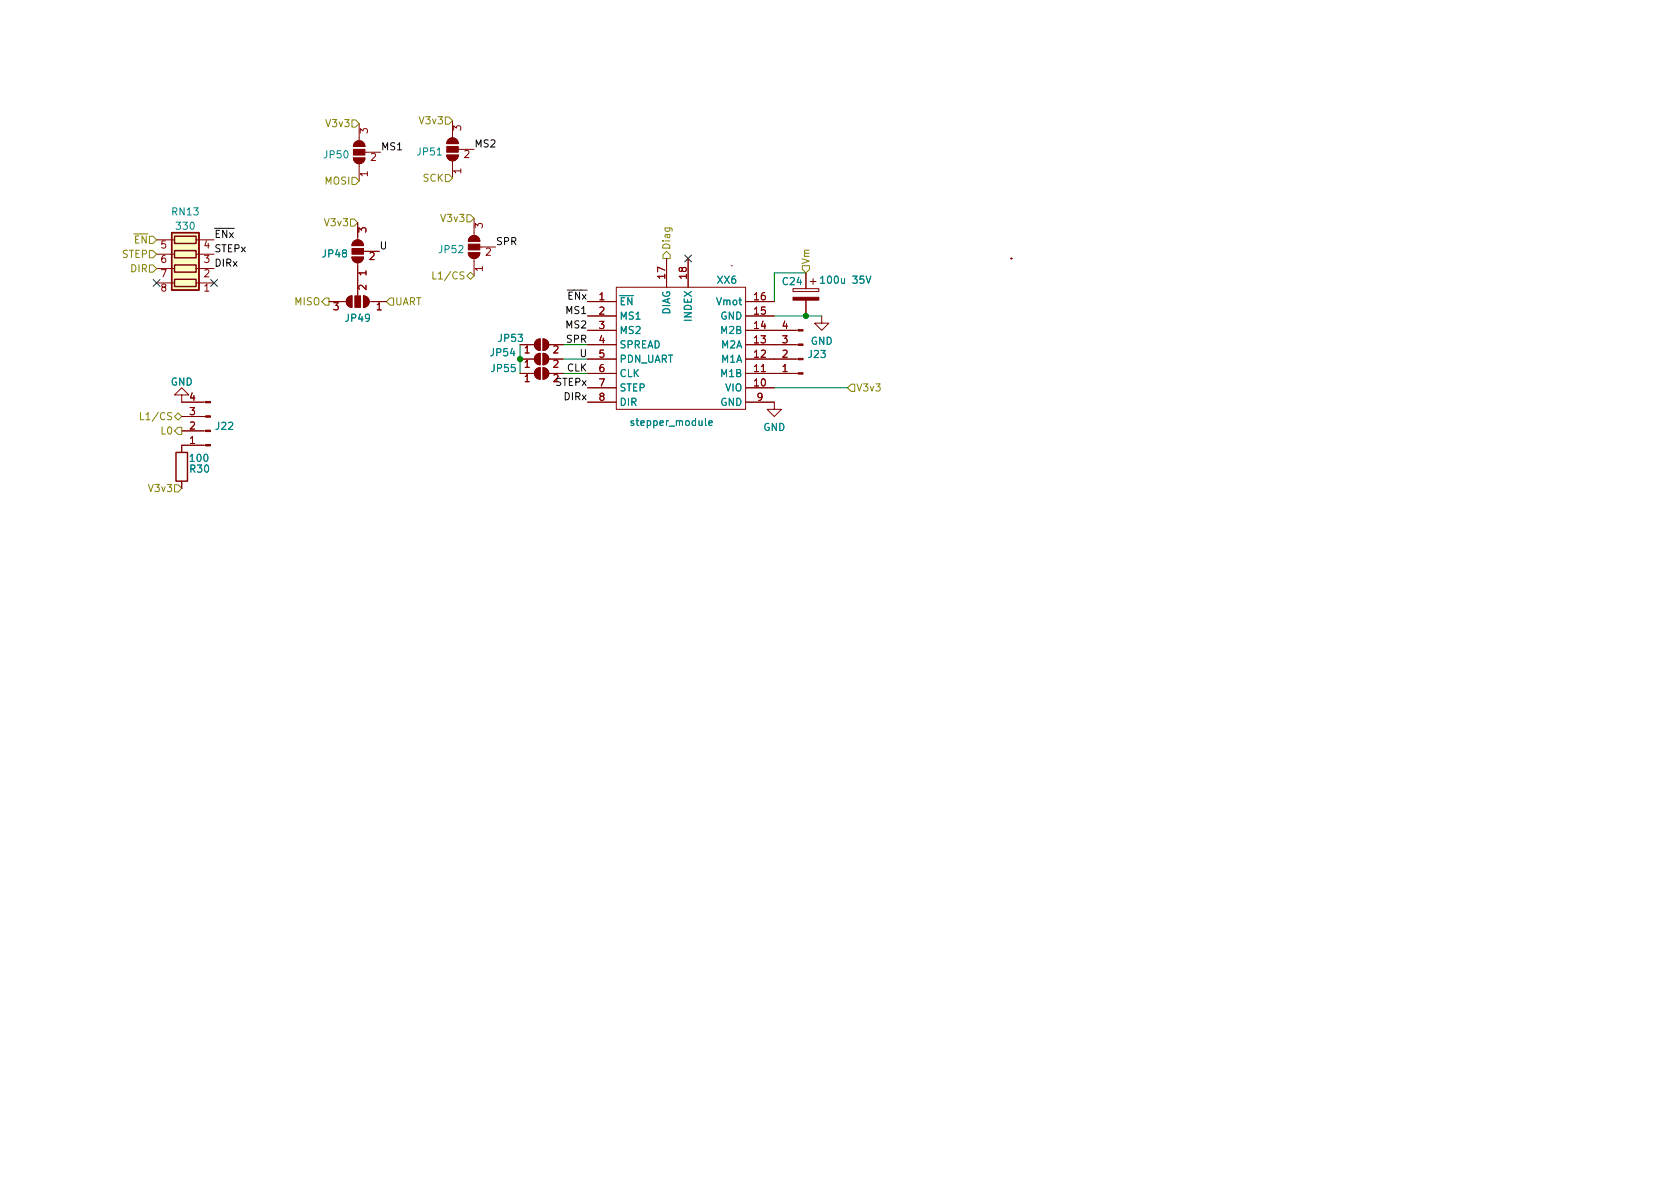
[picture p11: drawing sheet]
<svg xmlns="http://www.w3.org/2000/svg" width="297mm" height="210mm" viewBox="0 0 297 210" stroke-linecap="round" stroke-linejoin="round" font-family="sans-serif">
<g fill="none" stroke="#840000" stroke-width=".18">
<path d="M62.5 27.9h2a1.02 1.02 0 0 1-1 1.1 1.02 1.02 0 0 1-1-1.1zM62.8 25.2a1.02 1.02 0 0 1 1.1-.2 1.02 1.02 0 0 1 .6 .9h-2zM63.2 39.4v3M63.5 21.8v3.1M63.5 29v3M64.5 26.9h2.8M79 27.4a1.02 1.02 0 0 0 1 1 1.02 1.02 0 0 0 1-1M79 25.4a1.02 1.02 0 0 1 1-1 1.02 1.02 0 0 1 1 1M79 27.4h2M79 25.4h2M80 21.3v3.1M80 28.4v3.1"/>
<path d="M81 26.4h2.8M83.8 38.6v3.1M27.7 50h3.2M27.7 47.5h3.2M27.7 45h3.2M27.7 42.4h3.2M34.7 50h3.1M34.7 47.5h3.1M34.7 45h3.1M34.7 42.4h3.1M58.2 53.3h3M61.5 52.6l.7-.3v2.1a1.02 1.02 0 0 1-.9-.7 1.02 1.02 0 0 1 .2-1.1z"/>
<path d="M62.2 45.5a1.02 1.02 0 0 0 1 1 1.02 1.02 0 0 0 1.1-1M62.2 45.5h2.1M62.5 42.7a1.02 1.02 0 0 1 1.1-.2 1.02 1.02 0 0 1 .7 .9h-2.1zM63.2 46.5v5.8M64.3 44.4h2.8M64.3 52.3a1.02 1.02 0 0 1 1 1 1.02 1.02 0 0 1-1 1.1zM65.3 53.3h3M82.8 44.7h2a1.02 1.02 0 0 1-1 1 1.02 1.02 0 0 1-1-1zM83.1 41.9a1.02 1.02 0 0 1 1.1-.2 1.02 1.02 0 0 1 .6 1h-2zM83.8 45.7v3.1M84.8 43.7h2.8M96 59.9a1.02 1.02 0 0 1 1 1.1 1.02 1.02 0 0 1-1 1z"/>
<path d="M103.9 58.4h5.1M103.9 53.3h5.1M103.9 55.9h5.1M109 50.8h22.8v21.6h-22.8zM117.9 45.7v5.1M121.7 45.7v5.1M129.3 47h.1M131.8 58.4h9.3M131.8 53.3h5.1M131.8 55.9h5.1M140.2 51h4.6v.6h-4.6zM142.5 48.3v2.7"/>
<path d="M142.5 53.1v2.8M143.3 49.8h1M143.8 49.3v1M145.3 55.9v1.2h1.3l-1.3 1.3-1.3-1.3h1.3M178.8 45.7h.1M32.1 69.8h1.3l-1.3-1.2-1.2 1.2h1.2v1.3h4.2M32.1 73.7h4.2M32.1 76.2h4.2M36.3 78.7h-4.2v1.3M91.9 61h2.6M91.9 63.5h2.6M91.9 66h2.6"/>
<path d="M94.8 65.3l.7-.3v2.1a1.02 1.02 0 0 1-.9-.7 1.02 1.02 0 0 1 .2-1.1zM94.8 62.8l.7-.3v2a1.02 1.02 0 0 1-.9-.6 1.02 1.02 0 0 1 .2-1.1zM94.8 60.2l.7-.3v2.1a1.02 1.02 0 0 1-.9-.7 1.02 1.02 0 0 1 .2-1.1zM96 65a1.02 1.02 0 0 1 1 1 1.02 1.02 0 0 1-1 1.1zM96 62.5a1.02 1.02 0 0 1 1 1 1.02 1.02 0 0 1-1 1zM97 61h2.6M97 63.5h2.6M97 66h2.6M103.9 61h5.1M103.9 63.5h5.1M103.9 66h5.1M103.9 71.1h5.1"/>
<path d="M103.9 68.6h5.1M131.8 71.1h5.1v1.3h1.3l-1.3 1.3-1.3-1.3h1.3M131.8 61h9.3M131.8 63.5h9.3M131.8 66h9.3M131.8 68.6h5.1M32.1 85.1v1.3"/>
</g>
<g fill="#840000" stroke="#840000" stroke-width=".18">
<path d="M141.1 58.3h.9v.2h-.9z"/>
<path d="M141.1 60.8h.9v.3h-.9z"/>
<path d="M141.1 63.4h.9v.2h-.9z"/>
<path d="M141.1 65.9h.9v.3h-.9z"/>
<path d="M79 27.4h2a1.02 1.02 0 0 1-1 1 1.02 1.02 0 0 1-1-1z"/>
<path d="M79 25.9h2v1h-2z"/>
<path d="M79.3 24.7a1.02 1.02 0 0 1 1.1-.2 1.02 1.02 0 0 1 .6 .9h-2z"/>
<path d="M36.3 71h.9v.2h-.9z"/>
<path d="M36.3 73.5h.9v.3h-.9z"/>
<path d="M36.3 76.1h.9v.2h-.9z"/>
<path d="M36.3 78.6h.9v.3h-.9z"/>
<path d="M62.5 27.9h2a1.02 1.02 0 0 1-1 1.1 1.02 1.02 0 0 1-1-1.1z"/>
<path d="M62.5 26.4h2v1h-2z"/>
<path d="M62.8 25.2a1.02 1.02 0 0 1 1.1-.2 1.02 1.02 0 0 1 .6 .9h-2z"/>
<path d="M62.2 45.5h2.1a1.02 1.02 0 0 1-1.1 1 1.02 1.02 0 0 1-1-1z"/>
<path d="M62.2 43.9h2.1v1.1h-2.1z"/>
<path d="M62.5 42.7a1.02 1.02 0 0 1 1.1-.2 1.02 1.02 0 0 1 .7 .9h-2.1z"/>
<path d="M82.8 44.7h2a1.02 1.02 0 0 1-1 1 1.02 1.02 0 0 1-1-1z"/>
<path d="M82.8 43.2h2v1h-2z"/>
<path d="M83.1 41.9a1.02 1.02 0 0 1 1.1-.2 1.02 1.02 0 0 1 .6 1h-2z"/>
<path d="M64.3 52.3a1.02 1.02 0 0 1 1 1 1.02 1.02 0 0 1-1 1.1z"/>
<path d="M62.7 52.3h1.1v2.1h-1.1z"/>
<path d="M61.5 52.6l.7-.3v2.1a1.02 1.02 0 0 1-.9-.7 1.02 1.02 0 0 1 .2-1.1z"/>
<path d="M140.2 52.6h4.6v.5h-4.6z"/>
<path d="M94.8 65.3l.7-.3v2.1a1.02 1.02 0 0 1-.9-.7 1.02 1.02 0 0 1 .2-1.1z"/>
<path d="M96 65a1.02 1.02 0 0 1 1 1 1.02 1.02 0 0 1-1 1.1z"/>
<path d="M94.8 62.8l.7-.3v2a1.02 1.02 0 0 1-.9-.6 1.02 1.02 0 0 1 .2-1.1z"/>
<path d="M96 62.5a1.02 1.02 0 0 1 1 1 1.02 1.02 0 0 1-1 1z"/>
<path d="M94.8 60.2l.7-.3v2.1a1.02 1.02 0 0 1-.9-.7 1.02 1.02 0 0 1 .2-1.1z"/>
<path d="M96 59.9a1.02 1.02 0 0 1 1 1.1 1.02 1.02 0 0 1-1 1z"/>
<circle cx="178.8" cy="45.7" r=".08"/>
</g>
<path d="M30.4 41.1h4.8v10.2h-4.8zM30.9 49.4h3.8v1.3h-3.8zM30.9 46.9h3.8v1.2h-3.8zM30.9 44.3h3.8v1.3h-3.8zM30.9 41.8h3.8v1.2h-3.8zM31.1 80h2v5.1h-2z" fill="none" stroke="#840000" stroke-width=".25"/>
<path d="M145.1 49.2l.4-.4v1.3M145.1 50.1h.7M153.1 48.8l.5 1.3 .4-1.3M125.3 74.8l.6-.1v-.2l-.4-.1-.2 .2 .1 .6h.5" fill="none" stroke="#008484" stroke-width=".18"/>
<path d="M30.4 41.1h4.8v10.2h-4.8z" fill="#ffffc2" stroke="#ffffc2" stroke-width=".18"/>
<g fill="none" stroke="#848400" stroke-width=".18">
<path d="M62 38.7h.6l.6 .7-.6 .6h-.6zM62.2 31.4h.7l.6 .6-.6 .6h-.7zM62.2 21.2h.7l.6 .6-.6 .7h-.7zM78.7 30.9h.7l.6 .6-.6 .6h-.7zM78.7 20.7h.7l.6 .6-.6 .7h-.7zM82.5 38h.7l.6 .6-.6 .6h-.7zM26.4 41.8h.7l.6 .6-.6 .6h-.7zM26.4 46.9h.7l.6 .6-.6 .6h-.7zM26.4 44.3h.7l.6 .7-.6 .6h-.7zM57.5 52.7h.7v1.3h-.7l-.6-.7zM69 52.7h.6v1.3h-.6l-.7-.7zM76.5 48.1v1.2h.6"/>
<path d="M82.5 48.8l.7-.7 .6 .7-.6 .6zM117.9 44.4l.6 .7v.6h-1.3v-.6zM141.9 47h1.2v.6l-.6 .7-.6-.7zM24.8 73v1.2h.7M30.9 73.7l.6-.7 .6 .7-.6 .6zM31.5 75.6h.6v1.2h-.6l-.6-.6zM150.5 67.9h.6v1.3h-.6l-.6-.6zM30.9 85.7h.6l.6 .7-.6 .6h-.6z"/>
</g>
<path d="M136.9 55.9h8.4M142.5 48.3h-5.6v5M91.9 61v5M99.6 61h4.3M99.6 66h4.3M99.6 63.5h4.3M136.9 68.6h13" fill="none" stroke="#008400" stroke-width=".18"/>
<path d="M27.1 49.4l1.2 1.2M28.3 49.4l-1.2 1.2M37.2 49.4l1.3 1.2M38.5 49.4l-1.3 1.2M121.1 45.1l1.2 1.2M122.3 45.1l-1.2 1.2" fill="none" stroke="#000084" stroke-width=".18"/>
<g fill="#008400" stroke="#008400" stroke-width=".18">
<circle cx="91.9" cy="63.5" r=".46"/>
<circle cx="142.5" cy="55.9" r=".46"/>
</g>
<g font-size="1.8" fill="#848400">
<text x="57.9" y="22.5">V3v3</text>
<text x="74.4" y="22">V3v3</text>
<text x="57.5" y="32.6">MOSI</text>
<text x="74.8" y="32.1">SCK</text>
<text x="57.7" y="40">V3v3</text>
<text x="78.2" y="39.2">V3v3</text>
<text x="21.6" y="45.6">STEP</text>
<text x="22.4" y="43">~{EN}</text>
<text x="118.5" y="44.3" transform="rotate(-90 118.5 44.3)">Diag</text>
<text x="143.1" y="46.8" transform="rotate(-90 143.1 46.8)">Vm</text>
<text x="23.2" y="48.1">DIR</text>
<text x="52.2" y="54">MISO</text>
<text x="69.8" y="54">UART</text>
<text x="77.3" y="49.4">L1/CS</text>
<text x="151.3" y="69.2">V3v3</text>
<text x="25.7" y="74.3">L1/CS</text>
<text x="28.6" y="76.8">L0</text>
<text x="26.5" y="87">V3v3</text>
</g>
<g font-size="1.8" fill="#840000">
<text x="65" y="23.6" transform="rotate(-90 65 23.6)">3</text>
<text x="81.5" y="23.1" transform="rotate(-90 81.5 23.1)">3</text>
<text x="65.5" y="28.4">2</text>
<text x="82.1" y="27.9">2</text>
<text x="65" y="31.2" transform="rotate(-90 65 31.2)">1</text>
<text x="81.5" y="30.7" transform="rotate(-90 81.5 30.7)">1</text>
<text x="64.8" y="41.1" transform="rotate(-90 64.8 41.1)">3</text>
<text x="85.3" y="40.4" transform="rotate(-90 85.3 40.4)">3</text>
<text x="28.5" y="43.9">5</text>
<text x="28.5" y="46.5">6</text>
<text x="36.1" y="46.5">3</text>
<text x="36.1" y="43.9">4</text>
<text x="65.3" y="46">2</text>
<text x="85.3" y="48" transform="rotate(-90 85.3 48)">1</text>
<text x="85.9" y="45.2">2</text>
<text x="28.5" y="49">7</text>
<text x="28.5" y="51.6">8</text>
<text x="36.1" y="51.6">1</text>
<text x="36.1" y="49">2</text>
<text x="64.8" y="51.3" transform="rotate(-90 64.8 51.3)">2</text>
<text x="64.8" y="48.7" transform="rotate(-90 64.8 48.7)">1</text>
<text x="105.9" y="53.1">1</text>
<text x="117.6" y="49.2" transform="rotate(-90 117.6 49.2)">17</text>
<text x="121.4" y="49.2" transform="rotate(-90 121.4 49.2)">18</text>
<text x="133.4" y="53.1">16</text>
<text x="58.9" y="54.9">3</text>
<text x="66.6" y="54.9">1</text>
<text x="105.9" y="55.6">2</text>
<text x="105.9" y="58.2">3</text>
<text x="133.4" y="58.2">14</text>
<text x="133.4" y="55.6">15</text>
<text x="138.3" y="58.2">4</text>
<text x="92.7" y="65">1</text>
<text x="92.7" y="62.5">1</text>
<text x="97.8" y="65">2</text>
<text x="97.8" y="62.5">2</text>
<text x="105.9" y="60.7">4</text>
<text x="105.9" y="63.2">5</text>
<text x="105.9" y="65.8">6</text>
<text x="133.4" y="65.8">11</text>
<text x="133.4" y="63.2">12</text>
<text x="133.4" y="60.7">13</text>
<text x="138.3" y="65.8">1</text>
<text x="138.3" y="63.2">2</text>
<text x="138.3" y="60.7">3</text>
<text x="33.5" y="70.9">4</text>
<text x="92.7" y="67.6">1</text>
<text x="97.8" y="67.6">2</text>
<text x="105.9" y="68.3">7</text>
<text x="105.9" y="70.9">8</text>
<text x="133.4" y="68.3">10</text>
<text x="133.9" y="70.9">9</text>
<text x="33.5" y="75.9">2</text>
<text x="33.5" y="73.4">3</text>
<text x="33.5" y="78.5">1</text>
</g>
<g font-size="1.8" fill="#008484">
<text x="57.4" y="28">JP50</text>
<text x="73.9" y="27.5">JP51</text>
<text x="30.5" y="38.1">RN13</text>
<text x="31.3" y="40.6">330</text>
<text x="57.1" y="45.5">JP48</text>
<text x="77.7" y="44.8">JP52</text>
<text x="109.5" y="54">~{EN}</text>
<text x="126.9" y="50.2">XX6</text>
<text x="126.9" y="54">Vmot</text>
<text x="138.4" y="50.4">C24</text>
<text x="145.6" y="50.2">100u 35V</text>
<text x="61.2" y="56.9">JP49</text>
<text x="109.5" y="56.5">MS1</text>
<text x="109.5" y="59">MS2</text>
<text x="118.5" y="55.7" transform="rotate(-90 118.5 55.7)">DIAG</text>
<text x="122.3" y="56.7" transform="rotate(-90 122.3 56.7)">INDEX</text>
<text x="127.4" y="56.5">GND</text>
<text x="127.6" y="59">M2B</text>
<text x="86.8" y="63">JP54</text>
<text x="87" y="65.8">JP55</text>
<text x="88.2" y="60.4">JP53</text>
<text x="109.5" y="61.6">SPREAD</text>
<text x="109.5" y="64.1">PDN_UART</text>
<text x="127.6" y="64.1">M1A</text>
<text x="127.6" y="61.6">M2A</text>
<text x="143" y="63.3">J23</text>
<text x="143.3" y="61">GND</text>
<text x="30.2" y="68.2">GND</text>
<text x="109.5" y="66.7">CLK</text>
<text x="109.5" y="69.2">STEP</text>
<text x="109.5" y="71.7">DIR</text>
<text x="127.4" y="71.7">GND</text>
<text x="127.6" y="66.7">M1B</text>
<text x="128.3" y="69.2">VIO</text>
<text x="38.2" y="76">J22</text>
<text x="111.9" y="75.3">stepper_module</text>
<text x="134.9" y="76.2">GND</text>
<text x="33.7" y="83.6">R30</text>
<text x="33.7" y="81.7">100</text>
</g>
<g font-size="1.8">
<text x="67.3" y="26.6">MS1</text>
<text x="83.8" y="26.1">MS2</text>
<text x="37.8" y="44.6">STEPx</text>
<text x="37.8" y="47.1">DIRx</text>
<text x="37.8" y="42.1">~{ENx}</text>
<text x="67.1" y="44.1">U</text>
<text x="87.6" y="43.3">SPR</text>
<text x="99.1" y="53">~{ENx}</text>
<text x="100.2" y="58.1">MS2</text>
<text x="100.2" y="55.5">MS1</text>
<text x="100.2" y="60.6">SPR</text>
<text x="100.3" y="65.7">CLK</text>
<text x="102.6" y="63.1">U</text>
<text x="98.3" y="68.2">STEPx</text>
<text x="99.9" y="70.8">DIRx</text>
</g>
</svg>
